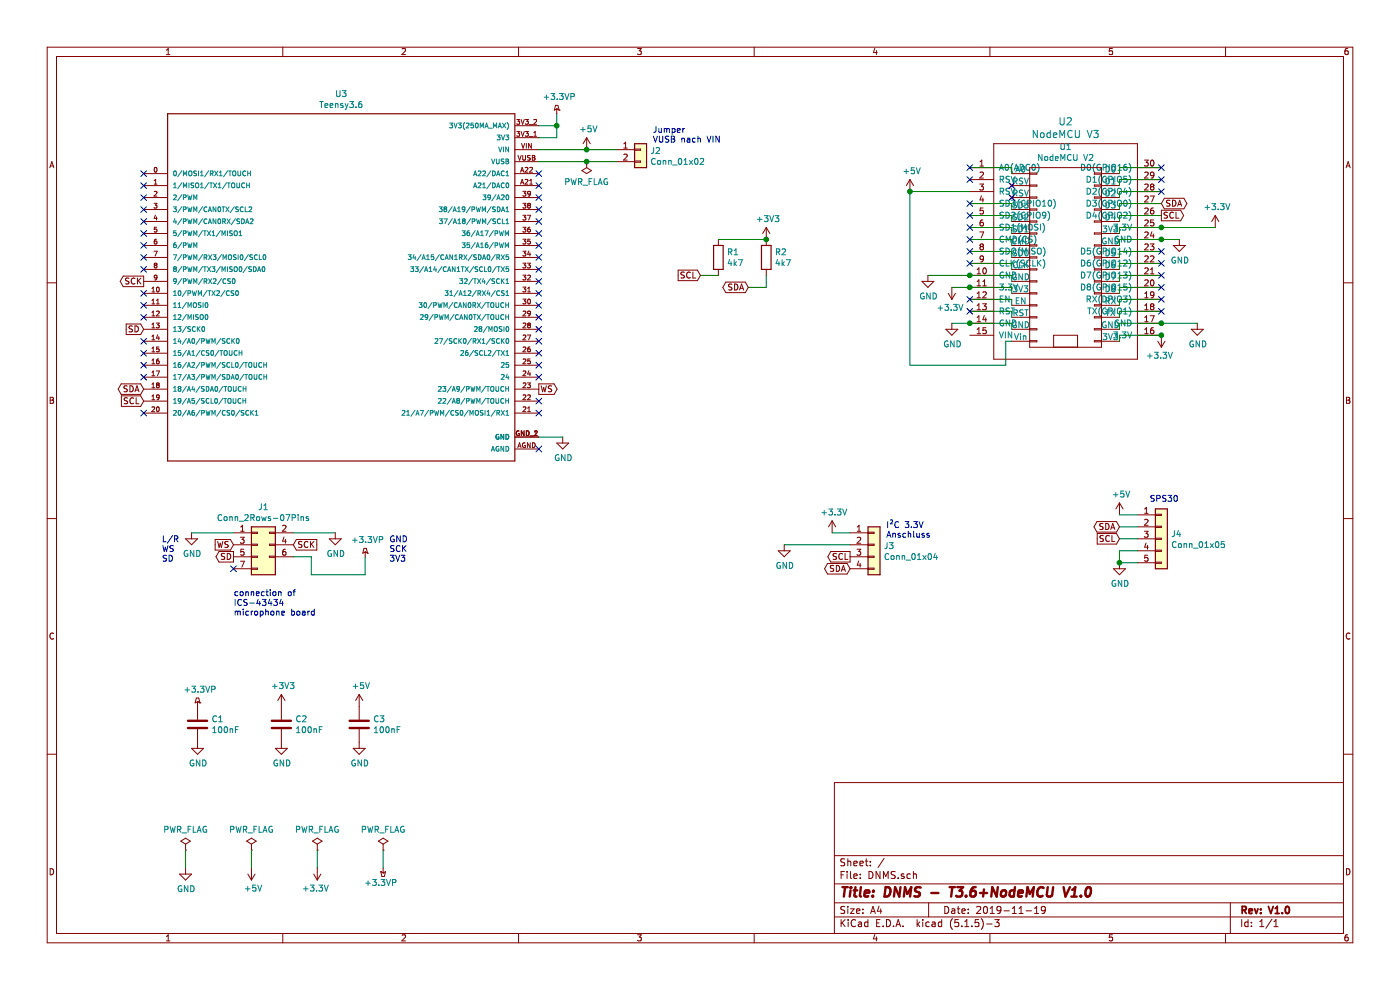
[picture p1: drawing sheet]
EESchema Schematic File Version 4
EELAYER 30 0
EELAYER END
$Descr A4 11693 8268
encoding utf-8
Sheet 1 1
Title "DNMS - T3.6+NodeMCU V1.0"
Date "2019-11-19"
Rev "V1.0"
Comp ""
Comment1 ""
Comment2 ""
Comment3 ""
Comment4 ""
$EndDescr
$Comp
L Connector_Generic:Conn_01x02 J2
U 1 1
P 5350 1250
F 0 "J2" H 5430 1242 50  0000 L CNN
F 1 "Conn_01x02" H 5430 1151 50  0000 L CNN
F 2 "Connector_PinHeader_2.54mm:PinHeader_1x02_P2.54mm_Vertical" V 5350 1250 50  0001 R CNN
F 3 "~" H 5350 1250 50  0001 C CNN
	1    5350 1250
	1    0    0    -1  
$EndComp
$Comp
L Connector_Generic:Conn_01x04 J3
U 1 1
P 7300 4550
F 0 "J3" H 7380 4542 50  0000 L CNN
F 1 "Conn_01x04" H 7380 4451 50  0000 L CNN
F 2 "Connector_PinHeader_2.54mm:PinHeader_1x04_P2.54mm_Vertical" H 7300 4550 50  0001 C CNN
F 3 "~" H 7300 4550 50  0001 C CNN
	1    7300 4550
	1    0    0    -1  
$EndComp
$Comp
L power:GND #PWR0105
U 1 1
P 6550 4550
F 0 "#PWR0105" H 6550 4300 50  0001 C CNN
F 1 "GND" H 6555 4377 50  0000 C CNN
F 2 "" H 6550 4550 50  0001 C CNN
F 3 "" H 6550 4550 50  0001 C CNN
	1    6550 4550
	1    0    0    -1  
$EndComp
Wire Wire Line
	4900 1250 5150 1250
Wire Wire Line
	6950 4450 7100 4450
$Comp
L Device:C C3
U 1 1
P 3000 6050
F 0 "C3" H 3115 6096 50  0000 L CNN
F 1 "100nF" H 3115 6005 50  0000 L CNN
F 2 "Capacitor_THT:C_Rect_L7.0mm_W2.0mm_P5.00mm" H 3038 5900 50  0001 C CNN
F 3 "~" H 3000 6050 50  0001 C CNN
	1    3000 6050
	1    0    0    -1  
$EndComp
$Comp
L power:GND #PWR0110
U 1 1
P 3000 6200
F 0 "#PWR0110" H 3000 5950 50  0001 C CNN
F 1 "GND" H 3005 6027 50  0000 C CNN
F 2 "" H 3000 6200 50  0001 C CNN
F 3 "" H 3000 6200 50  0001 C CNN
	1    3000 6200
	1    0    0    -1  
$EndComp
$Comp
L Device:R R1
U 1 1
P 6000 2150
F 0 "R1" H 6070 2196 50  0000 L CNN
F 1 "4k7" H 6070 2105 50  0000 L CNN
F 2 "Resistor_THT:R_Axial_DIN0207_L6.3mm_D2.5mm_P10.16mm_Horizontal" V 5930 2150 50  0001 C CNN
F 3 "~" H 6000 2150 50  0001 C CNN
	1    6000 2150
	1    0    0    -1  
$EndComp
$Comp
L Device:R R2
U 1 1
P 6400 2150
F 0 "R2" H 6470 2196 50  0000 L CNN
F 1 "4k7" H 6470 2105 50  0000 L CNN
F 2 "Resistor_THT:R_Axial_DIN0207_L6.3mm_D2.5mm_P10.16mm_Horizontal" V 6330 2150 50  0001 C CNN
F 3 "~" H 6400 2150 50  0001 C CNN
	1    6400 2150
	1    0    0    -1  
$EndComp
$Comp
L power:+3V3 #PWR0114
U 1 1
P 6400 2000
F 0 "#PWR0114" H 6400 1850 50  0001 C CNN
F 1 "+3V3" H 6415 2173 50  0000 C CNN
F 2 "" H 6400 2000 50  0001 C CNN
F 3 "" H 6400 2000 50  0001 C CNN
	1    6400 2000
	1    0    0    -1  
$EndComp
Wire Wire Line
	6400 2000 6000 2000
Connection ~ 6400 2000
Text GLabel 5850 2300 0    50   Input ~ 0
SCL
Wire Wire Line
	6000 2300 5850 2300
Text GLabel 6250 2400 0    50   BiDi ~ 0
SDA
Wire Wire Line
	6250 2400 6400 2400
Wire Wire Line
	6400 2400 6400 2300
Text GLabel 7100 4650 0    50   Output ~ 0
SCL
Text GLabel 7100 4750 0    50   BiDi ~ 0
SDA
Wire Wire Line
	6550 4550 7100 4550
Text Notes 7400 4500 0    50   ~ 0
I²C 3.3V\nAnschluss
Text Notes 5450 1200 0    50   ~ 0
Jumper\nVUSB nach VIN
Text Notes 1350 4700 0    50   ~ 0
L/R\nWS\nSD
Text Notes 1950 5150 0    50   ~ 0
connection of\nICS-43434\nmicrophone board
Text Notes 3250 4700 0    50   ~ 0
GND\nSCK\n3V3
$Comp
L power:PWR_FLAG #FLG0101
U 1 1
P 1550 7100
F 0 "#FLG0101" H 1550 7175 50  0001 C CNN
F 1 "PWR_FLAG" H 1550 7273 50  0000 C CNN
F 2 "" H 1550 7100 50  0001 C CNN
F 3 "~" H 1550 7100 50  0001 C CNN
	1    1550 7100
	1    0    0    -1  
$EndComp
$Comp
L power:PWR_FLAG #FLG0102
U 1 1
P 2100 7100
F 0 "#FLG0102" H 2100 7175 50  0001 C CNN
F 1 "PWR_FLAG" H 2100 7273 50  0000 C CNN
F 2 "" H 2100 7100 50  0001 C CNN
F 3 "~" H 2100 7100 50  0001 C CNN
	1    2100 7100
	1    0    0    -1  
$EndComp
$Comp
L power:PWR_FLAG #FLG0103
U 1 1
P 2650 7100
F 0 "#FLG0103" H 2650 7175 50  0001 C CNN
F 1 "PWR_FLAG" H 2650 7273 50  0000 C CNN
F 2 "" H 2650 7100 50  0001 C CNN
F 3 "~" H 2650 7100 50  0001 C CNN
	1    2650 7100
	1    0    0    -1  
$EndComp
$Comp
L power:GND #PWR0116
U 1 1
P 1550 7250
F 0 "#PWR0116" H 1550 7000 50  0001 C CNN
F 1 "GND" H 1555 7077 50  0000 C CNN
F 2 "" H 1550 7250 50  0001 C CNN
F 3 "" H 1550 7250 50  0001 C CNN
	1    1550 7250
	1    0    0    -1  
$EndComp
$Comp
L power:+5V #PWR0117
U 1 1
P 2100 7250
F 0 "#PWR0117" H 2100 7100 50  0001 C CNN
F 1 "+5V" H 2115 7423 50  0000 C CNN
F 2 "" H 2100 7250 50  0001 C CNN
F 3 "" H 2100 7250 50  0001 C CNN
	1    2100 7250
	1    0    0    1   
$EndComp
$Comp
L power:+3.3V #PWR0118
U 1 1
P 2650 7250
F 0 "#PWR0118" H 2650 7100 50  0001 C CNN
F 1 "+3.3V" H 2665 7423 50  0000 C CNN
F 2 "" H 2650 7250 50  0001 C CNN
F 3 "" H 2650 7250 50  0001 C CNN
	1    2650 7250
	-1   0    0    1   
$EndComp
Wire Wire Line
	1550 7100 1550 7250
Wire Wire Line
	2100 7100 2100 7250
Wire Wire Line
	2650 7100 2650 7250
$Comp
L nodemcu:NodeMCU_Amica_R2 U1
U 1 1
P 8900 2150
F 0 "U1" H 8900 3075 50  0000 C CNN
F 1 "NodeMCU V2" H 8900 2984 50  0000 C CNN
F 2 "nodemcu:NodeMCU_Amica_R2" H 9150 2150 50  0001 C CNN
F 3 "" H 9150 2150 50  0000 C CNN
	1    8900 2150
	1    0    0    -1  
$EndComp
$Comp
L ESP8266:NodeMCU1.0(ESP-12E) U2
U 1 1
P 8900 2100
F 0 "U2" H 8900 3187 60  0000 C CNN
F 1 "NodeMCU V3" H 8900 3081 60  0000 C CNN
F 2 "ESP8266:NodeMCU-LoLinV3" H 8300 1250 60  0001 C CNN
F 3 "" H 8300 1250 60  0000 C CNN
	1    8900 2100
	1    0    0    -1  
$EndComp
Wire Wire Line
	8100 1400 8450 1400
Wire Wire Line
	8450 1400 8450 1450
Wire Wire Line
	8100 1700 8450 1700
Wire Wire Line
	8450 1700 8450 1750
Wire Wire Line
	8100 1800 8450 1800
Wire Wire Line
	8450 1800 8450 1850
Wire Wire Line
	8100 1900 8450 1900
Wire Wire Line
	8450 1900 8450 1950
Wire Wire Line
	8100 2000 8450 2000
Wire Wire Line
	8450 2000 8450 2050
Wire Wire Line
	8100 2100 8450 2100
Wire Wire Line
	8450 2100 8450 2150
Wire Wire Line
	8100 2200 8450 2200
Wire Wire Line
	8450 2200 8450 2250
Wire Wire Line
	8100 2300 8450 2300
Wire Wire Line
	8450 2300 8450 2350
Wire Wire Line
	8100 2400 8450 2400
Wire Wire Line
	8450 2400 8450 2450
Wire Wire Line
	8100 2500 8450 2500
Wire Wire Line
	8450 2500 8450 2550
Wire Wire Line
	8100 2600 8450 2600
Wire Wire Line
	8450 2600 8450 2650
Wire Wire Line
	8100 2700 8450 2700
Wire Wire Line
	8450 2700 8450 2750
Wire Wire Line
	9700 1400 9350 1400
Wire Wire Line
	9350 1400 9350 1450
Wire Wire Line
	9700 1500 9350 1500
Wire Wire Line
	9350 1500 9350 1550
Wire Wire Line
	9700 1600 9350 1600
Wire Wire Line
	9350 1600 9350 1650
Wire Wire Line
	9700 1700 9350 1700
Wire Wire Line
	9350 1700 9350 1750
Wire Wire Line
	9700 1800 9350 1800
Wire Wire Line
	9350 1800 9350 1850
Wire Wire Line
	9700 1900 9350 1900
Wire Wire Line
	9350 1900 9350 1950
Wire Wire Line
	9700 2000 9350 2000
Wire Wire Line
	9350 2000 9350 2050
Wire Wire Line
	9700 2100 9350 2100
Wire Wire Line
	9350 2100 9350 2150
Wire Wire Line
	9700 2200 9350 2200
Wire Wire Line
	9350 2200 9350 2250
Wire Wire Line
	9700 2300 9350 2300
Wire Wire Line
	9350 2300 9350 2350
Wire Wire Line
	9700 2400 9350 2400
Wire Wire Line
	9350 2400 9350 2450
Wire Wire Line
	9700 2500 9350 2500
Wire Wire Line
	9350 2500 9350 2550
Wire Wire Line
	9700 2600 9350 2600
Wire Wire Line
	9350 2600 9350 2650
Wire Wire Line
	9700 2700 9350 2700
Wire Wire Line
	9350 2700 9350 2750
Wire Wire Line
	9700 2800 9350 2800
Wire Wire Line
	9350 2800 9350 2850
NoConn ~ 8100 1400
NoConn ~ 8100 1500
NoConn ~ 8450 1550
NoConn ~ 8450 1650
NoConn ~ 8100 1700
NoConn ~ 8100 1800
NoConn ~ 8100 1900
NoConn ~ 8100 2000
NoConn ~ 8100 2100
NoConn ~ 8100 2200
NoConn ~ 8100 2500
NoConn ~ 8100 2600
NoConn ~ 9700 1400
NoConn ~ 9700 2100
NoConn ~ 9700 2200
NoConn ~ 9700 2400
NoConn ~ 9700 2500
NoConn ~ 9700 2600
NoConn ~ 9700 1500
NoConn ~ 9700 1600
NoConn ~ 9700 2300
Wire Wire Line
	8100 1600 7600 1600
Wire Wire Line
	7600 1600 7600 3050
Wire Wire Line
	7600 3050 8400 3050
Wire Wire Line
	8400 3050 8400 2850
Wire Wire Line
	8400 2850 8450 2850
$Comp
L power:+5V #PWR0101
U 1 1
P 7600 1600
F 0 "#PWR0101" H 7600 1450 50  0001 C CNN
F 1 "+5V" H 7615 1773 50  0000 C CNN
F 2 "" H 7600 1600 50  0001 C CNN
F 3 "" H 7600 1600 50  0001 C CNN
	1    7600 1600
	1    0    0    -1  
$EndComp
Connection ~ 7600 1600
$Comp
L power:GND #PWR0102
U 1 1
P 7750 2300
F 0 "#PWR0102" H 7750 2050 50  0001 C CNN
F 1 "GND" H 7755 2127 50  0000 C CNN
F 2 "" H 7750 2300 50  0001 C CNN
F 3 "" H 7750 2300 50  0001 C CNN
	1    7750 2300
	1    0    0    -1  
$EndComp
Wire Wire Line
	8100 2700 7950 2700
Connection ~ 8100 2700
$Comp
L power:GND #PWR0103
U 1 1
P 7950 2700
F 0 "#PWR0103" H 7950 2450 50  0001 C CNN
F 1 "GND" H 7955 2527 50  0000 C CNN
F 2 "" H 7950 2700 50  0001 C CNN
F 3 "" H 7950 2700 50  0001 C CNN
	1    7950 2700
	1    0    0    -1  
$EndComp
Wire Wire Line
	9700 2000 9850 2000
Connection ~ 9700 2000
$Comp
L power:GND #PWR0104
U 1 1
P 9850 2000
F 0 "#PWR0104" H 9850 1750 50  0001 C CNN
F 1 "GND" H 9855 1827 50  0000 C CNN
F 2 "" H 9850 2000 50  0001 C CNN
F 3 "" H 9850 2000 50  0001 C CNN
	1    9850 2000
	1    0    0    -1  
$EndComp
Connection ~ 9700 2700
$Comp
L power:GND #PWR0106
U 1 1
P 10000 2700
F 0 "#PWR0106" H 10000 2450 50  0001 C CNN
F 1 "GND" H 10005 2527 50  0000 C CNN
F 2 "" H 10000 2700 50  0001 C CNN
F 3 "" H 10000 2700 50  0001 C CNN
	1    10000 2700
	1    0    0    -1  
$EndComp
Wire Wire Line
	9700 1900 10150 1900
Connection ~ 9700 1900
$Comp
L power:+3.3V #PWR0107
U 1 1
P 10150 1900
F 0 "#PWR0107" H 10150 1750 50  0001 C CNN
F 1 "+3.3V" H 10165 2073 50  0000 C CNN
F 2 "" H 10150 1900 50  0001 C CNN
F 3 "" H 10150 1900 50  0001 C CNN
	1    10150 1900
	1    0    0    -1  
$EndComp
Text GLabel 9700 1700 2    50   BiDi ~ 0
SDA
Text GLabel 9700 1800 2    50   Output ~ 0
SCL
$Comp
L Device:C C2
U 1 1
P 2350 6050
F 0 "C2" H 2465 6096 50  0000 L CNN
F 1 "100nF" H 2465 6005 50  0000 L CNN
F 2 "Capacitor_THT:C_Rect_L7.0mm_W2.0mm_P5.00mm" H 2388 5900 50  0001 C CNN
F 3 "~" H 2350 6050 50  0001 C CNN
	1    2350 6050
	1    0    0    -1  
$EndComp
$Comp
L power:GND #PWR0108
U 1 1
P 2350 6200
F 0 "#PWR0108" H 2350 5950 50  0001 C CNN
F 1 "GND" H 2355 6027 50  0000 C CNN
F 2 "" H 2350 6200 50  0001 C CNN
F 3 "" H 2350 6200 50  0001 C CNN
	1    2350 6200
	1    0    0    -1  
$EndComp
$Comp
L power:+3V3 #PWR0109
U 1 1
P 2350 5900
F 0 "#PWR0109" H 2350 5750 50  0001 C CNN
F 1 "+3V3" H 2365 6073 50  0000 C CNN
F 2 "" H 2350 5900 50  0001 C CNN
F 3 "" H 2350 5900 50  0001 C CNN
	1    2350 5900
	1    0    0    -1  
$EndComp
$Comp
L power:+5V #PWR0111
U 1 1
P 3000 5900
F 0 "#PWR0111" H 3000 5750 50  0001 C CNN
F 1 "+5V" H 3015 6073 50  0000 C CNN
F 2 "" H 3000 5900 50  0001 C CNN
F 3 "" H 3000 5900 50  0001 C CNN
	1    3000 5900
	1    0    0    -1  
$EndComp
$Comp
L power:+3.3V #PWR0112
U 1 1
P 6950 4450
F 0 "#PWR0112" H 6950 4300 50  0001 C CNN
F 1 "+3.3V" H 6965 4623 50  0000 C CNN
F 2 "" H 6950 4450 50  0001 C CNN
F 3 "" H 6950 4450 50  0001 C CNN
	1    6950 4450
	1    0    0    -1  
$EndComp
Wire Wire Line
	5150 1350 4900 1350
$Comp
L power:+5V #PWR0113
U 1 1
P 4900 1250
F 0 "#PWR0113" H 4900 1100 50  0001 C CNN
F 1 "+5V" H 4915 1423 50  0000 C CNN
F 2 "" H 4900 1250 50  0001 C CNN
F 3 "" H 4900 1250 50  0001 C CNN
	1    4900 1250
	1    0    0    -1  
$EndComp
$Comp
L power:PWR_FLAG #FLG0104
U 1 1
P 4900 1350
F 0 "#FLG0104" H 4900 1425 50  0001 C CNN
F 1 "PWR_FLAG" H 4900 1523 50  0000 C CNN
F 2 "" H 4900 1350 50  0001 C CNN
F 3 "~" H 4900 1350 50  0001 C CNN
	1    4900 1350
	-1   0    0    1   
$EndComp
$Comp
L power:PWR_FLAG #FLG0105
U 1 1
P 3200 7100
F 0 "#FLG0105" H 3200 7175 50  0001 C CNN
F 1 "PWR_FLAG" H 3200 7273 50  0000 C CNN
F 2 "" H 3200 7100 50  0001 C CNN
F 3 "~" H 3200 7100 50  0001 C CNN
	1    3200 7100
	1    0    0    -1  
$EndComp
Wire Wire Line
	3200 7100 3200 7250
$Comp
L power:+3.3VP #PWR0115
U 1 1
P 3200 7250
F 0 "#PWR0115" H 3350 7200 50  0001 C CNN
F 1 "+3.3VP" H 3220 7348 50  0000 C BNN
F 2 "" H 3200 7250 50  0001 C CNN
F 3 "" H 3200 7250 50  0001 C CNN
	1    3200 7250
	-1   0    0    1   
$EndComp
$Comp
L Device:C C1
U 1 1
P 1650 6050
F 0 "C1" H 1765 6096 50  0000 L CNN
F 1 "100nF" H 1765 6005 50  0000 L CNN
F 2 "Capacitor_THT:C_Rect_L7.0mm_W2.0mm_P5.00mm" H 1688 5900 50  0001 C CNN
F 3 "~" H 1650 6050 50  0001 C CNN
	1    1650 6050
	1    0    0    -1  
$EndComp
$Comp
L power:GND #PWR0119
U 1 1
P 1650 6200
F 0 "#PWR0119" H 1650 5950 50  0001 C CNN
F 1 "GND" H 1655 6027 50  0000 C CNN
F 2 "" H 1650 6200 50  0001 C CNN
F 3 "" H 1650 6200 50  0001 C CNN
	1    1650 6200
	1    0    0    -1  
$EndComp
$Comp
L power:+3.3VP #PWR0120
U 1 1
P 1650 5900
F 0 "#PWR0120" H 1800 5850 50  0001 C CNN
F 1 "+3.3VP" H 1670 6043 50  0000 C CNN
F 2 "" H 1650 5900 50  0001 C CNN
F 3 "" H 1650 5900 50  0001 C CNN
	1    1650 5900
	1    0    0    -1  
$EndComp
$Comp
L Connector_Generic:Conn_2Rows-07Pins J1
U 1 1
P 2150 4550
F 0 "J1" H 2200 4867 50  0000 C CNN
F 1 "Conn_2Rows-07Pins" H 2200 4776 50  0000 C CNN
F 2 "Connector_PinHeader_2.54mm:PinHeader_2x03_P2.54mm_Vertical" H 2150 4550 50  0001 C CNN
F 3 "~" H 2150 4550 50  0001 C CNN
	1    2150 4550
	1    0    0    -1  
$EndComp
Text Notes 9600 4200 0    50   ~ 0
SPS30
Wire Wire Line
	9500 4300 9350 4300
Wire Wire Line
	9500 4400 9350 4400
Wire Wire Line
	9500 4500 9350 4500
Wire Wire Line
	9500 4600 9350 4600
Wire Wire Line
	9500 4700 9350 4700
Wire Wire Line
	9350 4600 9350 4700
$Comp
L power:GND #PWR0124
U 1 1
P 9350 4700
F 0 "#PWR0124" H 9350 4450 50  0001 C CNN
F 1 "GND" H 9355 4527 50  0000 C CNN
F 2 "" H 9350 4700 50  0001 C CNN
F 3 "" H 9350 4700 50  0001 C CNN
	1    9350 4700
	1    0    0    -1  
$EndComp
Connection ~ 9350 4700
$Comp
L power:+5V #PWR0125
U 1 1
P 9350 4300
F 0 "#PWR0125" H 9350 4150 50  0001 C CNN
F 1 "+5V" H 9365 4473 50  0000 C CNN
F 2 "" H 9350 4300 50  0001 C CNN
F 3 "" H 9350 4300 50  0001 C CNN
	1    9350 4300
	1    0    0    -1  
$EndComp
Text GLabel 9350 4400 0    50   BiDi ~ 0
SDA
$Comp
L Connector_Generic:Conn_01x05 J4
U 1 1
P 9700 4500
F 0 "J4" H 9780 4542 50  0000 L CNN
F 1 "Conn_01x05" H 9780 4451 50  0000 L CNN
F 2 "Connector_JST_ZH:JST_ZH_S5B-EH_1x05_P1.50mm_Horizontal" H 9700 4500 50  0001 C CNN
F 3 "~" H 9700 4500 50  0001 C CNN
	1    9700 4500
	1    0    0    -1  
$EndComp
Text GLabel 9350 4500 0    50   Input ~ 0
SCL
Text GLabel 1950 4550 0    50   Input ~ 0
WS
Text GLabel 1950 4650 0    50   Output ~ 0
SD
Text GLabel 2450 4550 2    50   Input ~ 0
SCK
Wire Wire Line
	1950 4450 1600 4450
Wire Wire Line
	2450 4450 2800 4450
$Comp
L power:GND #PWR0126
U 1 1
P 1600 4450
F 0 "#PWR0126" H 1600 4200 50  0001 C CNN
F 1 "GND" H 1605 4277 50  0000 C CNN
F 2 "" H 1600 4450 50  0001 C CNN
F 3 "" H 1600 4450 50  0001 C CNN
	1    1600 4450
	1    0    0    -1  
$EndComp
$Comp
L power:GND #PWR0127
U 1 1
P 2800 4450
F 0 "#PWR0127" H 2800 4200 50  0001 C CNN
F 1 "GND" H 2805 4277 50  0000 C CNN
F 2 "" H 2800 4450 50  0001 C CNN
F 3 "" H 2800 4450 50  0001 C CNN
	1    2800 4450
	1    0    0    -1  
$EndComp
Wire Wire Line
	2450 4650 2600 4650
Wire Wire Line
	2600 4650 2600 4800
Wire Wire Line
	2600 4800 3050 4800
Wire Wire Line
	3050 4800 3050 4650
$Comp
L power:+3.3VP #PWR0128
U 1 1
P 3050 4650
F 0 "#PWR0128" H 3200 4600 50  0001 C CNN
F 1 "+3.3VP" H 3070 4793 50  0000 C CNN
F 2 "" H 3050 4650 50  0001 C CNN
F 3 "" H 3050 4650 50  0001 C CNN
	1    3050 4650
	1    0    0    -1  
$EndComp
NoConn ~ 1950 4750
Wire Wire Line
	9700 2700 10000 2700
$Comp
L power:+3.3V #PWR0133
U 1 1
P 9700 2800
F 0 "#PWR0133" H 9700 2650 50  0001 C CNN
F 1 "+3.3V" H 9715 2973 50  0000 C CNN
F 2 "" H 9700 2800 50  0001 C CNN
F 3 "" H 9700 2800 50  0001 C CNN
	1    9700 2800
	-1   0    0    1   
$EndComp
Connection ~ 9700 2800
Wire Wire Line
	7750 2300 8100 2300
Connection ~ 8100 2300
Wire Wire Line
	8100 2400 7950 2400
Connection ~ 8100 2400
$Comp
L power:+3.3V #PWR0134
U 1 1
P 7950 2400
F 0 "#PWR0134" H 7950 2250 50  0001 C CNN
F 1 "+3.3V" H 7965 2573 50  0000 C CNN
F 2 "" H 7950 2400 50  0001 C CNN
F 3 "" H 7950 2400 50  0001 C CNN
	1    7950 2400
	-1   0    0    1   
$EndComp
Wire Wire Line
	4500 1250 4900 1250
Connection ~ 4900 1250
Wire Wire Line
	4500 1350 4900 1350
Connection ~ 4900 1350
Wire Wire Line
	4500 1150 4650 1150
Wire Wire Line
	4650 1150 4650 1050
Wire Wire Line
	4650 1050 4500 1050
Connection ~ 4650 1050
Wire Wire Line
	4650 1050 4650 950 
$Comp
L power:+3.3VP #PWR0121
U 1 1
P 4650 950
F 0 "#PWR0121" H 4800 900 50  0001 C CNN
F 1 "+3.3VP" H 4670 1093 50  0000 C CNN
F 2 "" H 4650 950 50  0001 C CNN
F 3 "" H 4650 950 50  0001 C CNN
	1    4650 950 
	1    0    0    -1  
$EndComp
Wire Wire Line
	4500 3650 4700 3650
$Comp
L power:GND #PWR0122
U 1 1
P 4700 3650
F 0 "#PWR0122" H 4700 3400 50  0001 C CNN
F 1 "GND" H 4705 3477 50  0000 C CNN
F 2 "" H 4700 3650 50  0001 C CNN
F 3 "" H 4700 3650 50  0001 C CNN
	1    4700 3650
	1    0    0    -1  
$EndComp
Text GLabel 4500 3250 2    50   Output ~ 0
WS
NoConn ~ 4500 1450
NoConn ~ 4500 1550
NoConn ~ 4500 1650
NoConn ~ 4500 1750
NoConn ~ 4500 1850
NoConn ~ 4500 1950
NoConn ~ 4500 2050
NoConn ~ 4500 2150
NoConn ~ 4500 2250
NoConn ~ 4500 2350
NoConn ~ 4500 2450
NoConn ~ 4500 2550
NoConn ~ 4500 2650
NoConn ~ 4500 2750
NoConn ~ 4500 2850
NoConn ~ 4500 2950
NoConn ~ 4500 3050
NoConn ~ 4500 3150
NoConn ~ 4500 3350
NoConn ~ 4500 3450
NoConn ~ 4500 3750
NoConn ~ 1200 3450
NoConn ~ 1200 3150
NoConn ~ 1200 3050
NoConn ~ 1200 2950
NoConn ~ 1200 2850
NoConn ~ 1200 2650
NoConn ~ 1200 2550
NoConn ~ 1200 2450
NoConn ~ 1200 2250
NoConn ~ 1200 2150
NoConn ~ 1200 2050
NoConn ~ 1200 1950
NoConn ~ 1200 1850
NoConn ~ 1200 1750
NoConn ~ 1200 1650
NoConn ~ 1200 1550
NoConn ~ 1200 1450
Text GLabel 1200 3350 0    50   Input ~ 0
SCL
Text GLabel 1200 3250 0    50   BiDi ~ 0
SDA
Text GLabel 1200 2750 0    50   Input ~ 0
SD
Text GLabel 1200 2350 0    50   Output ~ 0
SCK
$Comp
L Teensy3.6:Teensy3.6 U3
U 1 1
P 2900 2350
F 0 "U3" H 2850 3917 50  0000 C CNN
F 1 "Teensy3.6" H 2850 3826 50  0000 C CNN
F 2 "Teensy3.6:Teensy3.6" H 2900 2350 50  0001 L BNN
F 3 "Teensy 3.6 _Headers_" H 2900 2350 50  0001 L BNN
F 4 "Unavailable" H 2900 2350 50  0001 L BNN "Feld4"
F 5 "None" H 2900 2350 50  0001 L BNN "Feld5"
F 6 "Teensy3.6" H 2900 2350 50  0001 L BNN "Feld6"
F 7 "None" H 2900 2350 50  0001 L BNN "Feld7"
F 8 "PJRC" H 2900 2350 50  0001 L BNN "Feld8"
	1    2900 2350
	1    0    0    -1  
$EndComp
$EndSCHEMATC
